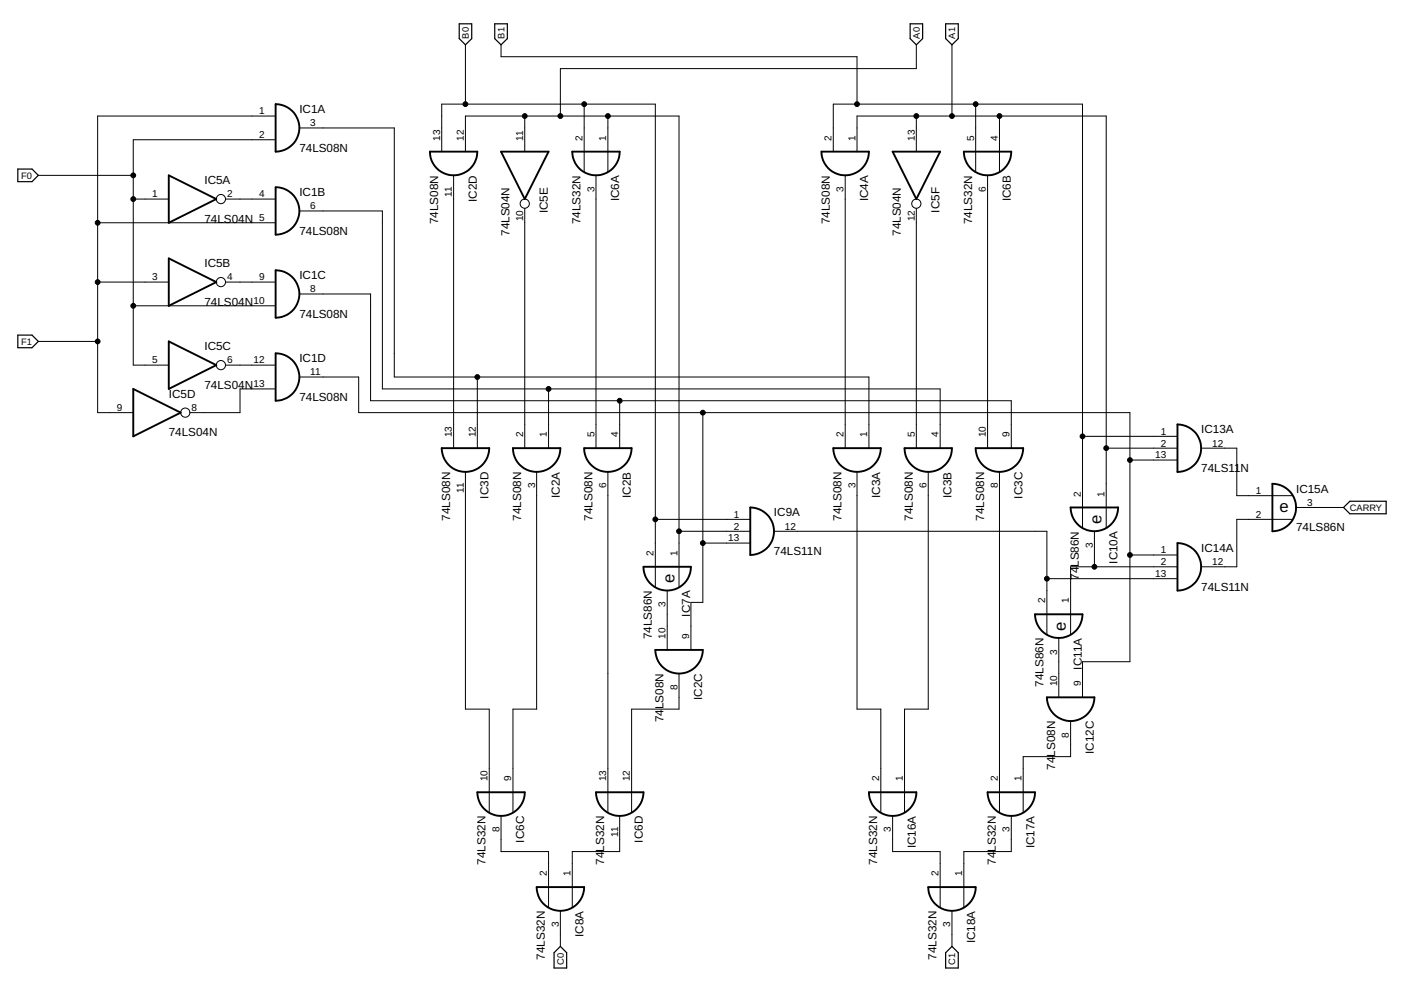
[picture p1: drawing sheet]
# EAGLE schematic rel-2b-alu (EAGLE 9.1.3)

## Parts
IC1  74LS08N  [DIL14]
IC2  74LS08N  [DIL14]
IC3  74LS08N  [DIL14]
IC4  74LS08N  [DIL14]
IC5  74LS04N  [DIL14]
IC6  74LS32N  [DIL14]
IC7  74LS86N  [DIL14]
IC8  74LS32N  [DIL14]
IC9  74LS11N  [DIL14]
IC10  74LS86N  [DIL14]
IC11  74LS86N  [DIL14]
IC12  74LS08N  [DIL14]
IC13  74LS11N  [DIL14]
IC14  74LS11N  [DIL14]
IC15  74LS86N  [DIL14]
IC16  74LS32N  [DIL14]
IC17  74LS32N  [DIL14]
IC18  74LS32N  [DIL14]

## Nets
A0: IC2.12(D:I0) IC5.11(E:I) IC6.1(A:I0) IC7.1(A:I0) IC9.2(A:I1)
A1: IC4.1(A:I0) IC5.13(F:I) IC6.4(B:I0) IC10.1(A:I0) IC13.2(A:I1)
B0: IC2.13(D:I1) IC6.2(A:I1) IC7.2(A:I1) IC9.1(A:I0)
B1: IC4.2(A:I1) IC6.5(B:I1) IC10.2(A:I1) IC13.1(A:I0)
C0: IC8.3(A:O)
C1: IC18.3(A:O)
CARRY: IC15.3(A:O)
F0: IC1.2(A:I1) IC1.10(C:I1) IC5.1(A:I) IC5.5(C:I)
F1: IC1.1(A:I0) IC1.5(B:I1) IC5.3(B:I) IC5.9(D:I)
N$1: IC1.4(B:I0) IC5.2(A:O)
N$2: IC1.9(C:I0) IC5.4(B:O)
N$3: IC1.12(D:I0) IC5.6(C:O)
N$4: IC1.3(A:O) IC3.1(A:I0) IC3.12(D:I0)
N$5: IC1.6(B:O) IC2.1(A:I0) IC3.4(B:I0)
N$6: IC1.13(D:I1) IC5.8(D:O)
N$7: IC1.8(C:O) IC2.4(B:I0) IC3.9(C:I0)
N$8: IC1.11(D:O) IC2.9(C:I0) IC9.13(A:I2) IC12.9(C:I0) IC13.13(A:I2) IC14.1(A:I0)
N$9: IC2.11(D:O) IC3.13(D:I1)
N$10: IC2.2(A:I1) IC5.10(E:O)
N$11: IC2.5(B:I1) IC6.3(A:O)
N$12: IC3.2(A:I1) IC4.3(A:O)
N$13: IC3.5(B:I1) IC5.12(F:O)
N$14: IC3.10(C:I1) IC6.6(B:O)
N$15: IC2.10(C:I1) IC7.3(A:O)
N$16: IC3.11(D:O) IC6.10(C:I1)
N$17: IC2.3(A:O) IC6.9(C:I0)
N$18: IC2.6(B:O) IC6.13(D:I1)
N$19: IC2.8(C:O) IC6.12(D:I0)
N$20: IC6.8(C:O) IC8.2(A:I1)
N$21: IC6.11(D:O) IC8.1(A:I0)
N$22: IC10.3(A:O) IC11.1(A:I0) IC14.2(A:I1)
N$23: IC9.12(A:O) IC11.2(A:I1) IC14.13(A:I2)
N$24: IC3.3(A:O) IC16.2(A:I1)
N$25: IC3.6(B:O) IC16.1(A:I0)
N$26: IC3.8(C:O) IC17.2(A:I1)
N$27: IC11.3(A:O) IC12.10(C:I1)
N$28: IC13.12(A:O) IC15.1(A:I0)
N$29: IC14.12(A:O) IC15.2(A:I1)
N$30: IC12.8(C:O) IC17.1(A:I0)
N$31: IC16.3(A:O) IC18.2(A:I1)
N$32: IC17.3(A:O) IC18.1(A:I0)
Unconnected: IC4.4(B:I0) IC4.5(B:I1) IC4.6(B:O) IC4.8(C:O) IC4.9(C:I0) IC4.10(C:I1) IC4.11(D:O) IC4.12(D:I0) IC4.13(D:I1) IC7.4(B:I0) IC7.5(B:I1) IC7.6(B:O) IC7.8(C:O) IC7.9(C:I0) IC7.10(C:I1) IC7.11(D:O) IC7.12(D:I0) IC7.13(D:I1) IC8.4(B:I0) IC8.5(B:I1) IC8.6(B:O) IC8.8(C:O) IC8.9(C:I0) IC8.10(C:I1) IC8.11(D:O) IC8.12(D:I0) IC8.13(D:I1) IC9.3(B:I0) IC9.4(B:I1) IC9.5(B:I2) IC9.6(B:O) IC9.8(C:O) IC9.9(C:I0) IC9.10(C:I1) IC9.11(C:I2) IC10.4(B:I0) IC10.5(B:I1) IC10.6(B:O) IC10.8(C:O) IC10.9(C:I0) IC10.10(C:I1) IC10.11(D:O) IC10.12(D:I0) IC10.13(D:I1) IC11.4(B:I0) IC11.5(B:I1) IC11.6(B:O) IC11.8(C:O) IC11.9(C:I0) IC11.10(C:I1) IC11.11(D:O) IC11.12(D:I0) IC11.13(D:I1) IC12.1(A:I0) IC12.2(A:I1) IC12.3(A:O) IC12.4(B:I0) IC12.5(B:I1) IC12.6(B:O) IC12.11(D:O) IC12.12(D:I0) IC12.13(D:I1) IC13.3(B:I0) IC13.4(B:I1) IC13.5(B:I2) IC13.6(B:O) IC13.8(C:O) IC13.9(C:I0) IC13.10(C:I1) IC13.11(C:I2) IC14.3(B:I0) IC14.4(B:I1) IC14.5(B:I2) IC14.6(B:O) IC14.8(C:O) IC14.9(C:I0) IC14.10(C:I1) IC14.11(C:I2) IC15.4(B:I0) IC15.5(B:I1) IC15.6(B:O) IC15.8(C:O) IC15.9(C:I0) IC15.10(C:I1) IC15.11(D:O) IC15.12(D:I0) IC15.13(D:I1) IC16.4(B:I0) IC16.5(B:I1) IC16.6(B:O) IC16.8(C:O) IC16.9(C:I0) IC16.10(C:I1) IC16.11(D:O) IC16.12(D:I0) IC16.13(D:I1) IC17.4(B:I0) IC17.5(B:I1) IC17.6(B:O) IC17.8(C:O) IC17.9(C:I0) IC17.10(C:I1) IC17.11(D:O) IC17.12(D:I0) IC17.13(D:I1) IC18.4(B:I0) IC18.5(B:I1) IC18.6(B:O) IC18.8(C:O) IC18.9(C:I0) IC18.10(C:I1) IC18.11(D:O) IC18.12(D:I0) IC18.13(D:I1)

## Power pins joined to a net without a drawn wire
GND: IC1.7(P:GND) IC2.7(P:GND) IC3.7(P:GND) IC4.7(P:GND) IC5.7(P:GND) IC6.7(P:GND) IC7.7(P:GND) IC8.7(P:GND) IC9.7(P:GND) IC10.7(P:GND) IC11.7(P:GND) IC12.7(P:GND) IC13.7(P:GND) IC14.7(P:GND) IC15.7(P:GND) IC16.7(P:GND) IC17.7(P:GND) IC18.7(P:GND)
VCC: IC1.14(P:VCC) IC2.14(P:VCC) IC3.14(P:VCC) IC4.14(P:VCC) IC5.14(P:VCC) IC6.14(P:VCC) IC7.14(P:VCC) IC8.14(P:VCC) IC9.14(P:VCC) IC10.14(P:VCC) IC11.14(P:VCC) IC12.14(P:VCC) IC13.14(P:VCC) IC14.14(P:VCC) IC15.14(P:VCC) IC16.14(P:VCC) IC17.14(P:VCC) IC18.14(P:VCC)
